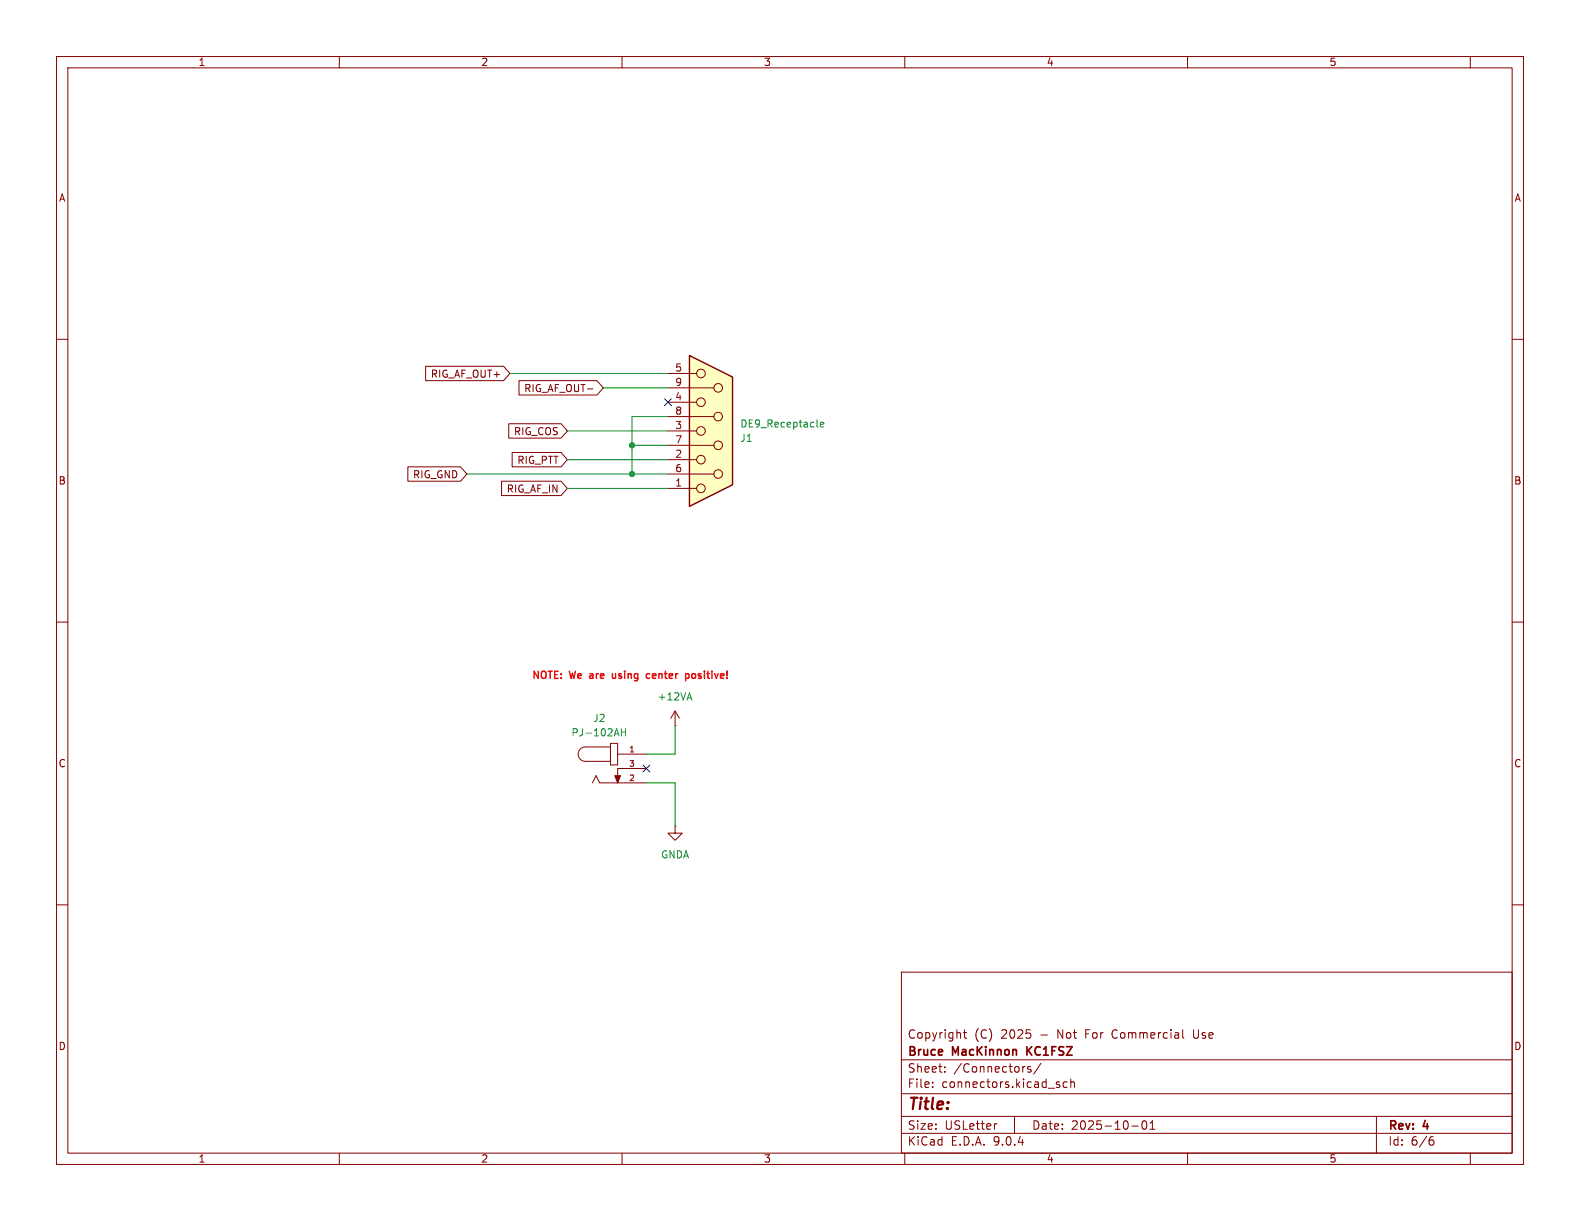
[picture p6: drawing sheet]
(kicad_sch
 (version 20250114)
 (generator "eeschema")
 (generator_version "9.0")
 (paper "USLetter")
 (title_block
  (date "2025-10-01")
  (rev "4")
  (company "Bruce MacKinnon KC1FSZ")
  (comment 1 "Copyright (C) 2025 - Not For Commercial Use"))
 (lib_symbols
  (symbol "power:+12VA"
   (power)
   (pin_numbers (hide yes))
   (pin_names
    (offset 0) (hide yes)) (exclude_from_sim no) (in_bom yes) (on_board yes)
   (property "Reference" "#PWR" (at 0 -3.81 0) (effects (font (size 1.27 1.27)) (hide yes)))
   (property "Value" "+12VA" (at 0 3.556 0) (effects (font (size 1.27 1.27))))
   (property "Footprint" "" (at 0 0 0) (effects (font (size 1.27 1.27)) (hide yes)))
   (property "Datasheet" "" (at 0 0 0) (effects (font (size 1.27 1.27)) (hide yes)))
   (property "Description" "Power symbol creates a global label with name \"+12VA\"" (at 0 0 0) (effects (font (size 1.27 1.27)) (hide yes)))
   (symbol "+12VA_0_1"
    (polyline (pts (xy -0.762 1.27) (xy 0 2.54)) (stroke (width 0) (type default)) (fill (type none)))
    (polyline (pts (xy 0 2.54) (xy 0.762 1.27)) (stroke (width 0) (type default)) (fill (type none)))
    (polyline (pts (xy 0 0) (xy 0 2.54)) (stroke (width 0) (type default)) (fill (type none))))
   (symbol "+12VA_1_1"
    (pin power_in line (at 0 0 90) (length 0) (name "~" (effects (font (size 1.27 1.27)))) (number "1" (effects (font (size 1.27 1.27))))))
   (embedded_fonts no))
  (symbol "power:GNDA"
   (power)
   (pin_numbers (hide yes))
   (pin_names
    (offset 0) (hide yes)) (exclude_from_sim no) (in_bom yes) (on_board yes)
   (property "Reference" "#PWR" (at 0 -6.35 0) (effects (font (size 1.27 1.27)) (hide yes)))
   (property "Value" "GNDA" (at 0 -3.81 0) (effects (font (size 1.27 1.27))))
   (property "Footprint" "" (at 0 0 0) (effects (font (size 1.27 1.27)) (hide yes)))
   (property "Datasheet" "" (at 0 0 0) (effects (font (size 1.27 1.27)) (hide yes)))
   (property "Description" "Power symbol creates a global label with name \"GNDA\" , analog ground" (at 0 0 0) (effects (font (size 1.27 1.27)) (hide yes)))
   (symbol "GNDA_0_1"
    (polyline (pts (xy 0 0) (xy 0 -1.27) (xy 1.27 -1.27) (xy 0 -2.54) (xy -1.27 -1.27) (xy 0 -1.27)) (stroke (width 0) (type default)) (fill (type none))))
   (symbol "GNDA_1_1"
    (pin power_in line (at 0 0 270) (length 0) (name "~" (effects (font (size 1.27 1.27)))) (number "1" (effects (font (size 1.27 1.27))))))
   (embedded_fonts no))
  (symbol "symbol-library-1:DE9_Receptacle"
   (pin_names
    (offset 1.016) (hide yes)) (exclude_from_sim no) (in_bom yes) (on_board yes)
   (property "Reference" "J" (at 0 13.97 0) (effects (font (size 1.27 1.27))))
   (property "Value" "DE9_Receptacle" (at 0 -14.605 0) (effects (font (size 1.27 1.27))))
   (property "Footprint" "bruce-footprints:CONN_A-DF 09 A&slash_KG-T2S_ASM" (at -0.254 16.51 0) (effects (font (size 1.27 1.27)) (hide yes)))
   (property "Datasheet" "~" (at 0 0 0) (effects (font (size 1.27 1.27)) (hide yes)))
   (property "Description" "9-pin female receptacle socket D-SUB connector" (at 0 19.558 0) (effects (font (size 1.27 1.27)) (hide yes)))
   (symbol "DE9_Receptacle_0_1"
    (polyline (pts (xy -3.81 13.335) (xy -3.81 -13.335) (xy 3.81 -9.525) (xy 3.81 9.525) (xy -3.81 13.335)) (stroke (width 0.254) (type default)) (fill (type background)))
    (polyline (pts (xy -3.81 10.16) (xy -2.54 10.16)) (stroke (width 0) (type default)) (fill (type none)))
    (polyline (pts (xy -3.81 7.62) (xy 0.508 7.62)) (stroke (width 0) (type default)) (fill (type none)))
    (polyline (pts (xy -3.81 5.08) (xy -2.54 5.08)) (stroke (width 0) (type default)) (fill (type none)))
    (polyline (pts (xy -3.81 2.54) (xy 0.508 2.54)) (stroke (width 0) (type default)) (fill (type none)))
    (polyline (pts (xy -3.81 0) (xy -2.54 0)) (stroke (width 0) (type default)) (fill (type none)))
    (polyline (pts (xy -3.81 -2.54) (xy 0.508 -2.54)) (stroke (width 0) (type default)) (fill (type none)))
    (polyline (pts (xy -3.81 -5.08) (xy -2.54 -5.08)) (stroke (width 0) (type default)) (fill (type none)))
    (polyline (pts (xy -3.81 -7.62) (xy 0.508 -7.62)) (stroke (width 0) (type default)) (fill (type none)))
    (polyline (pts (xy -3.81 -10.16) (xy -2.54 -10.16)) (stroke (width 0) (type default)) (fill (type none)))
    (circle (center -1.778 10.16) (radius 0.762) (stroke (width 0) (type default)) (fill (type none)))
    (circle (center -1.778 5.08) (radius 0.762) (stroke (width 0) (type default)) (fill (type none)))
    (circle (center -1.778 0) (radius 0.762) (stroke (width 0) (type default)) (fill (type none)))
    (circle (center -1.778 -5.08) (radius 0.762) (stroke (width 0) (type default)) (fill (type none)))
    (circle (center -1.778 -10.16) (radius 0.762) (stroke (width 0) (type default)) (fill (type none)))
    (circle (center 1.27 7.62) (radius 0.762) (stroke (width 0) (type default)) (fill (type none)))
    (circle (center 1.27 2.54) (radius 0.762) (stroke (width 0) (type default)) (fill (type none)))
    (circle (center 1.27 -2.54) (radius 0.762) (stroke (width 0) (type default)) (fill (type none)))
    (circle (center 1.27 -7.62) (radius 0.762) (stroke (width 0) (type default)) (fill (type none))))
   (symbol "DE9_Receptacle_1_1"
    (pin passive line (at -7.62 10.16 0) (length 3.81) (name "1" (effects (font (size 1.27 1.27)))) (number "1" (effects (font (size 1.27 1.27)))))
    (pin passive line (at -7.62 7.62 0) (length 3.81) (name "6" (effects (font (size 1.27 1.27)))) (number "6" (effects (font (size 1.27 1.27)))))
    (pin passive line (at -7.62 5.08 0) (length 3.81) (name "2" (effects (font (size 1.27 1.27)))) (number "2" (effects (font (size 1.27 1.27)))))
    (pin passive line (at -7.62 2.54 0) (length 3.81) (name "7" (effects (font (size 1.27 1.27)))) (number "7" (effects (font (size 1.27 1.27)))))
    (pin passive line (at -7.62 0 0) (length 3.81) (name "3" (effects (font (size 1.27 1.27)))) (number "3" (effects (font (size 1.27 1.27)))))
    (pin passive line (at -7.62 -2.54 0) (length 3.81) (name "8" (effects (font (size 1.27 1.27)))) (number "8" (effects (font (size 1.27 1.27)))))
    (pin passive line (at -7.62 -5.08 0) (length 3.81) (name "4" (effects (font (size 1.27 1.27)))) (number "4" (effects (font (size 1.27 1.27)))))
    (pin passive line (at -7.62 -7.62 0) (length 3.81) (name "9" (effects (font (size 1.27 1.27)))) (number "9" (effects (font (size 1.27 1.27)))))
    (pin passive line (at -7.62 -10.16 0) (length 3.81) (name "5" (effects (font (size 1.27 1.27)))) (number "5" (effects (font (size 1.27 1.27))))))
   (embedded_fonts no))
  (symbol "symbol-library-1:Power_5.5mm_PJ-102AH"
   (pin_names
    (offset 1.016)) (exclude_from_sim no) (in_bom yes) (on_board yes)
   (property "Reference" "J" (at -7.6258 5.0838 0) (effects (font (size 1.27 1.27)) (justify left bottom)))
   (property "Value" "PJ-102AH" (at -7.6296 -5.0864 0) (effects (font (size 1.27 1.27)) (justify left bottom)))
   (property "Footprint" "bruce-footprints:Power_5.5mm_CUI_PJ-102AH" (at 0 0 0) (effects (font (size 1.27 1.27)) (justify bottom) (hide yes)))
   (property "Datasheet" "" (at 0 0 0) (effects (font (size 1.27 1.27)) (hide yes)))
   (property "Description" "" (at 0 0 0) (effects (font (size 1.27 1.27)) (hide yes)))
   (property "MF" "CUI Devices" (at 0 0 0) (effects (font (size 1.27 1.27)) (justify bottom) (hide yes)))
   (property "Purchase-URL" "https://pricing.snapeda.com/search/part/PJ-102AH/?ref=eda" (at 0 0 0) (effects (font (size 1.27 1.27)) (justify bottom) (hide yes)))
   (property "Package" "None" (at 0 0 0) (effects (font (size 1.27 1.27)) (justify bottom) (hide yes)))
   (property "Price" "None" (at 0 0 0) (effects (font (size 1.27 1.27)) (justify bottom) (hide yes)))
   (property "CUI_purchase_URL" "https://www.cuidevices.com/product/interconnect/connectors/dc-power-connectors/jacks/pj-102ah?utm_source=snapeda.com&utm_medium=referral&utm_campaign=snapedaBOM" (at 0 0 0) (effects (font (size 1.27 1.27)) (justify bottom) (hide yes)))
   (property "MP" "PJ-102AH" (at 0 0 0) (effects (font (size 1.27 1.27)) (justify bottom) (hide yes)))
   (property "Availability" "In Stock" (at 0 0 0) (effects (font (size 1.27 1.27)) (justify bottom) (hide yes)))
   (property "Description_1" "2.0 x 6.5 mm, 5.0 A, Horizontal, Through Hole, Tapered Pins, Dc Power Jack Connector" (at 0 0 0) (effects (font (size 1.27 1.27)) (justify bottom) (hide yes)))
   (symbol "Power_5.5mm_PJ-102AH_0_0"
    (polyline (pts (xy -5.715 3.81) (xy -1.27 3.81)) (stroke (width 0.1524) (type default)) (fill (type none)))
    (arc (start -5.715 1.27) (mid -6.9794 2.54) (end -5.715 3.81) (stroke (width 0.1524) (type default)) (fill (type none)))
    (polyline (pts (xy -3.81 -1.27) (xy -4.445 -2.54)) (stroke (width 0.1524) (type default)) (fill (type none)))
    (polyline (pts (xy -3.175 -2.54) (xy -3.81 -1.27)) (stroke (width 0.1524) (type default)) (fill (type none)))
    (polyline (pts (xy -1.27 4.445) (xy -1.27 3.81)) (stroke (width 0.1524) (type default)) (fill (type none)))
    (polyline (pts (xy -1.27 3.81) (xy -1.27 1.27)) (stroke (width 0.1524) (type default)) (fill (type none)))
    (polyline (pts (xy -1.27 1.27) (xy -5.715 1.27)) (stroke (width 0.1524) (type default)) (fill (type none)))
    (polyline (pts (xy -1.27 1.27) (xy -1.27 0.635)) (stroke (width 0.1524) (type default)) (fill (type none)))
    (polyline (pts (xy -1.27 0.635) (xy 0 0.635)) (stroke (width 0.1524) (type default)) (fill (type none)))
    (polyline (pts (xy 0 4.445) (xy -1.27 4.445)) (stroke (width 0.1524) (type default)) (fill (type none)))
    (polyline (pts (xy 0 0.635) (xy 0 4.445)) (stroke (width 0.1524) (type default)) (fill (type none)))
    (polyline (pts (xy 0 0) (xy 0 -2.54)) (stroke (width 0.1524) (type default)) (fill (type none)))
    (polyline (pts (xy 0 -2.54) (xy -3.175 -2.54)) (stroke (width 0.1524) (type default)) (fill (type none)))
    (polyline (pts (xy 0 -2.54) (xy -0.508 -1.27) (xy 0.508 -1.27) (xy 0 -2.54)) (stroke (width 0.1524) (type default)) (fill (type outline)))
    (pin passive line (at 5.08 2.54 180) (length 5.08) (name "~" (effects (font (size 1.016 1.016)))) (number "1" (effects (font (size 1.016 1.016)))))
    (pin passive line (at 5.08 0 180) (length 5.08) (name "~" (effects (font (size 1.016 1.016)))) (number "3" (effects (font (size 1.016 1.016)))))
    (pin passive line (at 5.08 -2.54 180) (length 5.08) (name "~" (effects (font (size 1.016 1.016)))) (number "2" (effects (font (size 1.016 1.016))))))
   (embedded_fonts no)))
 (text "NOTE: We are using center positive!"
  (exclude_from_sim no)
  (at 111.506 119.634 0)
  (effects (font (size 1.27 1.27) (thickness 0.254)
    (bold yes) (color 255 6 6 1))))
 (junction
  (at 111.76 83.82)
  (diameter 0)
  (color 0 0 0 0))
 (junction
  (at 111.76 78.74)
  (diameter 0)
  (color 0 0 0 0))
 (no_connect
  (at 114.3 135.89))
 (no_connect
  (at 118.11 71.12))
 (wire
  (pts (xy 111.76 73.66) (xy 118.11 73.66))
  (stroke (width 0) (type default)))
 (wire
  (pts (xy 111.76 78.74) (xy 111.76 73.66))
  (stroke (width 0) (type default)))
 (wire
  (pts (xy 114.3 133.35) (xy 119.38 133.35))
  (stroke (width 0) (type default)))
 (wire
  (pts (xy 118.11 78.74) (xy 111.76 78.74))
  (stroke (width 0) (type default)))
 (wire
  (pts (xy 111.76 78.74) (xy 111.76 83.82))
  (stroke (width 0) (type default)))
 (wire
  (pts (xy 82.55 83.82) (xy 111.76 83.82))
  (stroke (width 0) (type default)))
 (wire
  (pts (xy 111.76 83.82) (xy 118.11 83.82))
  (stroke (width 0) (type default)))
 (wire
  (pts (xy 90.17 66.04) (xy 118.11 66.04))
  (stroke (width 0) (type default)))
 (wire
  (pts (xy 100.33 86.36) (xy 118.11 86.36))
  (stroke (width 0) (type default)))
 (wire
  (pts (xy 114.3 138.43) (xy 119.38 138.43))
  (stroke (width 0) (type default)))
 (wire
  (pts (xy 106.68 68.58) (xy 118.11 68.58))
  (stroke (width 0) (type default)))
 (wire
  (pts (xy 100.33 81.28) (xy 118.11 81.28))
  (stroke (width 0) (type default)))
 (wire
  (pts (xy 119.38 138.43) (xy 119.38 146.05))
  (stroke (width 0) (type default)))
 (wire
  (pts (xy 100.33 76.2) (xy 118.11 76.2))
  (stroke (width 0) (type default)))
 (wire
  (pts (xy 119.38 133.35) (xy 119.38 128.27))
  (stroke (width 0) (type default)))
 (global_label "RIG_PTT"
  (shape input)
  (at 100.33 81.28 180)
  (fields_autoplaced yes)
  (effects (font (size 1.27 1.27)) (justify right))
  (property "Intersheetrefs" "${INTERSHEET_REFS}" (at 90.0272 81.28 0) (effects (font (size 1.27 1.27)) (justify right) (hide yes))))
 (global_label "RIG_GND"
  (shape input)
  (at 82.55 83.82 180)
  (fields_autoplaced yes)
  (effects (font (size 1.27 1.27)) (justify right))
  (property "Intersheetrefs" "${INTERSHEET_REFS}" (at 71.5819 83.82 0) (effects (font (size 1.27 1.27)) (justify right) (hide yes))))
 (global_label "RIG_AF_IN"
  (shape input)
  (at 100.33 86.36 180)
  (fields_autoplaced yes)
  (effects (font (size 1.27 1.27)) (justify right))
  (property "Intersheetrefs" "${INTERSHEET_REFS}" (at 88.1523 86.36 0) (effects (font (size 1.27 1.27)) (justify right) (hide yes))))
 (global_label "RIG_COS"
  (shape input)
  (at 100.33 76.2 180)
  (fields_autoplaced yes)
  (effects (font (size 1.27 1.27)) (justify right))
  (property "Intersheetrefs" "${INTERSHEET_REFS}" (at 89.4224 76.2 0) (effects (font (size 1.27 1.27)) (justify right) (hide yes))))
 (global_label "RIG_AF_OUT+"
  (shape input)
  (at 90.17 66.04 180)
  (fields_autoplaced yes)
  (effects (font (size 1.27 1.27)) (justify right))
  (property "Intersheetrefs" "${INTERSHEET_REFS}" (at 74.7266 66.04 0) (effects (font (size 1.27 1.27)) (justify right) (hide yes))))
 (global_label "RIG_AF_OUT-"
  (shape input)
  (at 106.68 68.58 180)
  (fields_autoplaced yes)
  (effects (font (size 1.27 1.27)) (justify right))
  (property "Intersheetrefs" "${INTERSHEET_REFS}" (at 91.2366 68.58 0) (effects (font (size 1.27 1.27)) (justify right) (hide yes))))
 (symbol
  (lib_id "power:GNDA")
  (at 119.38 146.05 0)
  (unit 1)
  (exclude_from_sim no)
  (in_bom yes)
  (on_board yes)
  (dnp no)
  (fields_autoplaced yes)
  (property "Reference" "#PWR048" (at 119.38 152.4 0) (effects (font (size 1.27 1.27)) (hide yes)))
  (property "Value" "GNDA" (at 119.38 151.13 0) (effects (font (size 1.27 1.27))))
  (property "Footprint" "" (at 119.38 146.05 0) (effects (font (size 1.27 1.27)) (hide yes)))
  (property "Datasheet" "" (at 119.38 146.05 0) (effects (font (size 1.27 1.27)) (hide yes)))
  (property "Description" "Power symbol creates a global label with name \"GNDA\" , analog ground" (at 119.38 146.05 0) (effects (font (size 1.27 1.27)) (hide yes)))
  (pin "1"))
 (symbol
  (lib_id "power:+12VA")
  (at 119.38 128.27 0)
  (unit 1)
  (exclude_from_sim no)
  (in_bom yes)
  (on_board yes)
  (dnp no)
  (fields_autoplaced yes)
  (property "Reference" "#PWR02" (at 119.38 132.08 0) (effects (font (size 1.27 1.27)) (hide yes)))
  (property "Value" "+12VA" (at 119.38 123.19 0) (effects (font (size 1.27 1.27))))
  (property "Footprint" "" (at 119.38 128.27 0) (effects (font (size 1.27 1.27)) (hide yes)))
  (property "Datasheet" "" (at 119.38 128.27 0) (effects (font (size 1.27 1.27)) (hide yes)))
  (property "Description" "Power symbol creates a global label with name \"+12VA\"" (at 119.38 128.27 0) (effects (font (size 1.27 1.27)) (hide yes)))
  (pin "1"))
 (symbol
  (lib_id "symbol-library-1:Power_5.5mm_PJ-102AH")
  (at 109.22 135.89 0)
  (unit 1)
  (exclude_from_sim no)
  (in_bom yes)
  (on_board yes)
  (dnp no)
  (fields_autoplaced yes)
  (property "Reference" "J2" (at 105.9843 127 0) (effects (font (size 1.27 1.27))))
  (property "Value" "PJ-102AH" (at 105.9843 129.54 0) (effects (font (size 1.27 1.27))))
  (property "Footprint" "bruce-footprints:Power_5.5mm_CUI_PJ-102AH" (at 109.22 135.89 0) (effects (font (size 1.27 1.27)) (justify bottom) (hide yes)))
  (property "Datasheet" "" (at 109.22 135.89 0) (effects (font (size 1.27 1.27)) (hide yes)))
  (property "Description" "" (at 109.22 135.89 0) (effects (font (size 1.27 1.27)) (hide yes)))
  (property "MF" "CUI Devices" (at 109.22 135.89 0) (effects (font (size 1.27 1.27)) (justify bottom) (hide yes)))
  (property "Purchase-URL" "https://pricing.snapeda.com/search/part/PJ-102AH/?ref=eda" (at 109.22 135.89 0) (effects (font (size 1.27 1.27)) (justify bottom) (hide yes)))
  (property "Package" "None" (at 109.22 135.89 0) (effects (font (size 1.27 1.27)) (justify bottom) (hide yes)))
  (property "Price" "None" (at 109.22 135.89 0) (effects (font (size 1.27 1.27)) (justify bottom) (hide yes)))
  (property "CUI_purchase_URL" "https://www.cuidevices.com/product/interconnect/connectors/dc-power-connectors/jacks/pj-102ah?utm_source=snapeda.com&utm_medium=referral&utm_campaign=snapedaBOM" (at 109.22 135.89 0) (effects (font (size 1.27 1.27)) (justify bottom) (hide yes)))
  (property "MP" "PJ-102AH" (at 109.22 135.89 0) (effects (font (size 1.27 1.27)) (justify bottom) (hide yes)))
  (property "Availability" "In Stock" (at 109.22 135.89 0) (effects (font (size 1.27 1.27)) (justify bottom) (hide yes)))
  (property "Description_1" "2.0 x 6.5 mm, 5.0 A, Horizontal, Through Hole, Tapered Pins, Dc Power Jack Connector" (at 109.22 135.89 0) (effects (font (size 1.27 1.27)) (justify bottom) (hide yes)))
  (property "LCSC" "C3096093" (at 109.22 135.89 0) (effects (font (size 1.27 1.27)) (hide yes)))
  (property "DK" "CP-102AH-ND" (at 109.22 135.89 0) (effects (font (size 1.27 1.27)) (hide yes)))
  (pin "3")
  (pin "2")
  (pin "1"))
 (symbol
  (lib_id "symbol-library-1:DE9_Receptacle")
  (at 125.73 76.2 0)
  (mirror x)
  (unit 1)
  (exclude_from_sim no)
  (in_bom yes)
  (on_board yes)
  (dnp no)
  (property "Reference" "J1" (at 130.81 77.4701 0) (effects (font (size 1.27 1.27)) (justify left)))
  (property "Value" "DE9_Receptacle" (at 130.81 74.9301 0) (effects (font (size 1.27 1.27)) (justify left)))
  (property "Footprint" "bruce-footprints:CONN_A-DF 09 A&slash_KG-T2S_ASM" (at 125.476 92.71 0) (effects (font (size 1.27 1.27)) (hide yes)))
  (property "Datasheet" "~" (at 125.73 76.2 0) (effects (font (size 1.27 1.27)) (hide yes)))
  (property "Description" "9-pin female receptacle socket D-SUB connector" (at 125.73 95.758 0) (effects (font (size 1.27 1.27)) (hide yes)))
  (property "LCSC" "C17515865" (at 125.73 76.2 0) (effects (font (size 1.27 1.27)) (hide yes)))
  (property "DK" "AE10921-ND" (at 125.73 76.2 0) (effects (font (size 1.27 1.27)) (hide yes)))
  (pin "3")
  (pin "7")
  (pin "2")
  (pin "8")
  (pin "9")
  (pin "6")
  (pin "5")
  (pin "4")
  (pin "1")))
